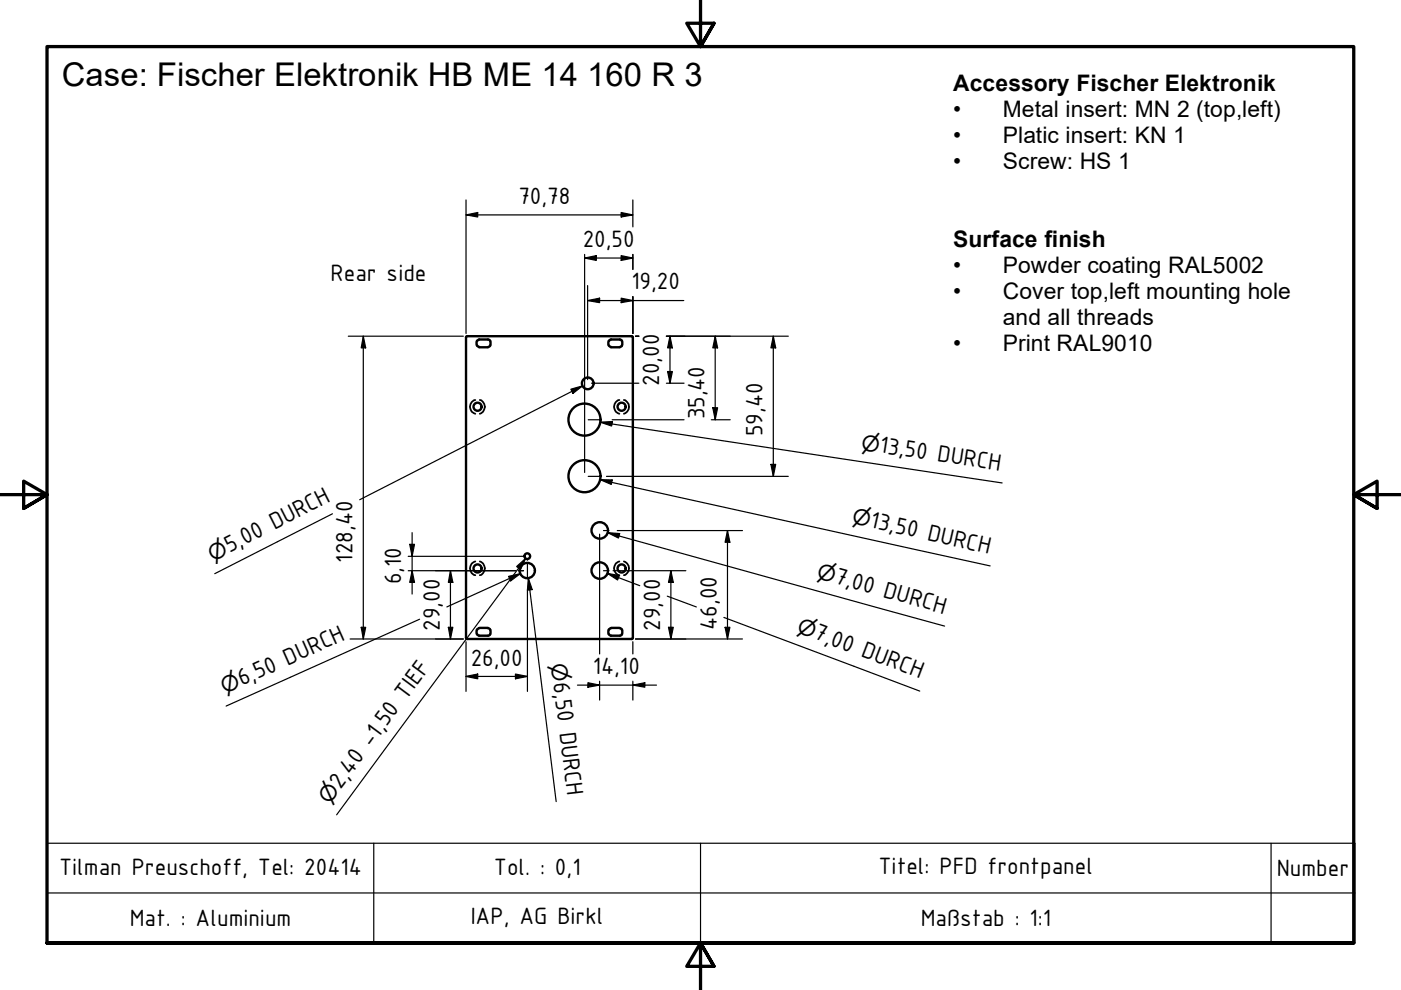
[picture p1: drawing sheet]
<svg xmlns="http://www.w3.org/2000/svg" width="297mm" height="210mm" viewBox="0 0 297 210" stroke-linecap="round" stroke-linejoin="round" font-family="sans-serif">
<!-- layer: Verdeckt (ISO) -->
<path d="M100.8 84.8a1.5 1.5 0 0 0-1.2 1.5 1.5 1.5 0 0 0 1.2 1.4M101.7 84.8a1.53 1.53 0 0 1 1.1 1.5 1.53 1.53 0 0 1-1.1 1.4M131.3 84.8a1.5 1.5 0 0 0-1.1 1.5 1.5 1.5 0 0 0 1.1 1.4M132.3 84.8a1.53 1.53 0 0 1 1.1 1.5 1.53 1.53 0 0 1-1.1 1.4M100.8 119a1.5 1.5 0 0 0-1.2 1.5 1.5 1.5 0 0 0 1.2 1.5M101.7 119a1.53 1.53 0 0 1 1.1 1.5 1.53 1.53 0 0 1-1.1 1.5M131.3 119a1.5 1.5 0 0 0-1.1 1.5 1.5 1.5 0 0 0 1.1 1.5M132.3 119a1.53 1.53 0 0 1 1.1 1.5 1.53 1.53 0 0 1-1.1 1.5" fill="none" stroke="#000" stroke-width=".38"/>
<!-- layer: Sichtbar (ISO) -->
<g fill="none" stroke="#000" stroke-width=".51">
<path d="M98.8 71.5v63.7M99 71.3l-.2 .2M99.1 71.3h34.9l.2 .2M101.1 72.3v1M101.2 73.3l.4 .3M101.2 72.3l.4-.3h1.9a.85 .85 0 0 1 .5 .8 .85 .85 0 0 1-.5 .8M101.6 73.6h1.8M129.1 72.3v1M129.1 73.3l.5 .3M129.5 72h1.9a.85 .85 0 0 1 .6 .8 .85 .85 0 0 1-.6 .8M129.5 73.6h1.9M129.6 72l-.5 .3"/>
<path d="M134.2 71.5v63.7M98.8 135.3l.2 .2M101.1 133.5v1M101.6 133.1h1.8M101.6 133.2l-.4 .3M103.5 133.2l.4 .3M103.9 133.5l.1 .7-.3 .5-2.1 .1-.4-.3M129.1 133.5v1M129.1 134.5l.5 .3M129.5 133.1h1.9M129.6 133.2l-.5 .3M131.4 133.2l.5 .3"/>
<path d="M131.9 133.5v.7l-.3 .5-2.1 .1M134.2 135.3l-.2 .2h-34.9"/>
<circle cx="101.3" cy="86.2" r=".86"/>
<circle cx="123.9" cy="89" r="3.4"/>
<circle cx="124.6" cy="81.3" r="1.24"/>
<circle cx="131.8" cy="86.2" r=".86"/>
<circle cx="111.8" cy="117.9" r=".6"/>
<circle cx="123.9" cy="101" r="3.4"/>
<circle cx="127.2" cy="112.5" r="1.75"/>
<circle cx="101.3" cy="120.5" r=".86"/>
<circle cx="111.8" cy="121" r="1.62"/>
<circle cx="127.2" cy="121" r="1.75"/>
<circle cx="131.8" cy="120.5" r=".86"/>
</g>
<!-- layer: Rahmen (ISO) -->
<path d="M148.5 -.1v10l-2.9-5h5.8l-2.9 5 2.9-5M0 104.9h10l-5-2.9v5.8l5-2.9-5 2.9M297 104.9h-10l5-2.9v5.8l-5-2.9 5 2.9M10 199.9v-190h277v190h-277h277M151.4 204.9l-2.9-5 2.9 5h-5.8l2.9-5v10" fill="none" stroke="#000" stroke-width=".7"/>
<g fill="none" stroke="#000" stroke-width=".25">
<path d="M98.8 45.6l2.5-.5v.9zM98.8 45.6h35.4M98.8 42.4v28.3M124 54.7l2.4-.5v1zM124 54.7h10.2M124 53.9v46.3M131.7 45.1l2.5 .5-2.5 .4zM131.7 54.2l2.5 .5-2.5 .5zM134.2 42.4v5.7M134.2 53.9v3.2M73.9 71.3h24.3M77 71.3l.5 2.5h-.9z"/>
<path d="M77 71.3v64.2M124.6 63.7l2.5-.5v1zM124.6 63.7h20.4M124.6 60.6v19.9M131.7 63.2l2.5 .5-2.5 .5zM134.2 62.9v7.8M134.7 71.3h.7M141.3 71.3h25.8M141.5 78.8h1.1l-.6 2.5zM142 71.3l.6 2.5h-1.1zM142 71.3v10M151.6 71.3l.5 2.5h-1z"/>
<path d="M151.6 71.3v17.7M164 71.3l.5 2.5h-1.1zM164 71.3v29.7M124.7 89h2.7M125.4 81.3h10M129.8 89h15.2M141.3 81.3h3.7M150.8 89h4M151.1 86.5h1l-.5 2.5zM163.4 98.5h1.1l-.5 2.5zM86.6 118h24M86.9 115.4h1l-.5 2.6z"/>
<path d="M87.4 112.9v13.1M110.6 118h.4M111.8 118.7v.1M111.8 119.6v3.1M124.7 101h2.8M127.1 113.3v25.4M128 112.5h1.1M128.6 101h38.5M130.9 112.5h26.5M154.2 112.5l.5 2.5h-1zM154.2 112.5v23M74.2 135.5h24"/>
<path d="M76.6 133h.9l-.5 2.5zM86.6 121h22.7M87.4 121l.5 2.5h-1zM95.1 133h.9l-.5 2.5zM95.5 121l.5 2.5h-.9zM95.5 121v14.5M98.8 136.1v10.5M109.9 121h1.1M111.8 125.1v21.5M128 121h1.1M130 121h15.4M134.2 136.1v2.6"/>
<path d="M134.7 135.5h22.7M141.7 133h1l-.5 2.5zM142.2 121l.5 2.5h-1zM142.2 121v14.5M153.7 133h1l-.5 2.5zM98.8 143.4l2.5-.5v1zM98.8 143.4h13M109.3 142.9l2.5 .5-2.5 .5zM122.4 145.3h16.8M124.7 144.8l2.4 .5-2.4 .4zM127.1 144.4v4M134.2 145.3l2.5-.5v.9z"/>
<path d="M134.2 144.4v4"/>
</g>
<g fill="#000">
<path d="M98.8 45.6l2.5-.5v.9z" fill-rule="evenodd"/>
<path d="M124 54.7l2.4-.5v1z" fill-rule="evenodd"/>
<path d="M131.7 45.1l2.5 .5-2.5 .4z" fill-rule="evenodd"/>
<path d="M131.7 54.2l2.5 .5-2.5 .5z" fill-rule="evenodd"/>
<path d="M77 71.3l.5 2.5h-.9z" fill-rule="evenodd"/>
<path d="M124.6 63.7l2.5-.5v1z" fill-rule="evenodd"/>
<path d="M131.7 63.2l2.5 .5-2.5 .5z" fill-rule="evenodd"/>
<path d="M141.5 78.8h1.1l-.6 2.5z" fill-rule="evenodd"/>
<path d="M142 71.3l.6 2.5h-1.1z" fill-rule="evenodd"/>
<path d="M151.6 71.3l.5 2.5h-1z" fill-rule="evenodd"/>
<path d="M164 71.3l.5 2.5h-1.1z" fill-rule="evenodd"/>
<path d="M151.1 86.5h1l-.5 2.5z" fill-rule="evenodd"/>
<path d="M163.4 98.5h1.1l-.5 2.5z" fill-rule="evenodd"/>
<path d="M86.9 115.4h1l-.5 2.6z" fill-rule="evenodd"/>
<path d="M154.2 112.5l.5 2.5h-1z" fill-rule="evenodd"/>
<path d="M76.6 133h.9l-.5 2.5z" fill-rule="evenodd"/>
<path d="M87.4 121l.5 2.5h-1z" fill-rule="evenodd"/>
<path d="M95.1 133h.9l-.5 2.5z" fill-rule="evenodd"/>
<path d="M95.5 121l.5 2.5h-.9z" fill-rule="evenodd"/>
<path d="M141.7 133h1l-.5 2.5z" fill-rule="evenodd"/>
<path d="M142.2 121l.5 2.5h-1z" fill-rule="evenodd"/>
<path d="M153.7 133h1l-.5 2.5z" fill-rule="evenodd"/>
<path d="M98.8 143.4l2.5-.5v1z" fill-rule="evenodd"/>
<path d="M109.3 142.9l2.5 .5-2.5 .5z" fill-rule="evenodd"/>
<path d="M124.7 144.8l2.4 .5-2.4 .4z" fill-rule="evenodd"/>
<path d="M134.2 145.3l2.5-.5v.9z" fill-rule="evenodd"/>
</g>
<!-- layer: Symbol (ISO) -->
<g fill="none" stroke="#000" stroke-width=".25">
<path d="M121 82.5l2.5-.7-2 1.6zM123.5 81.8l-47.2 24.2M127.3 89.5l2.6-.1-.2 .9zM127.3 89.5l85.2 12.9M70.5 108.9l-25 12.7M111.4 118.4l-40 54.4M127.3 101.7l2.5 .1-.2 .9zM127.3 101.7l82.6 18.3M128.8 112.9l2.6 .2-.3 1zM128.8 112.9l71.5 19.9M89 131.3l-41.1 18.4M107.8 122.2l2.5-.6-2 1.6z"/>
<path d="M109.5 120.1l1.9-1.7-1 2.3zM110.3 121.6l-15.6 7.1M112 122.6l.8 2.4-1 .1zM112 122.6l5.9 47.4M128.8 121.6l2.5 .4-.4 1zM128.8 121.6l6.8 2.6M141.5 126.4l6.1 2.3M153.5 130.9l41.5 15.6M10 178.8h277.3v21.1h-277.3zM79.2 178.8v21.1M148.5 178.8v21.1M269.5 178.8v21.1"/>
<path d="M10 189.3h277.3"/>
</g>
<g fill="#000">
<path d="M121 82.5l2.5-.7-2 1.6z" fill-rule="evenodd"/>
<path d="M127.3 89.5l2.6-.1-.2 .9z" fill-rule="evenodd"/>
<path d="M127.3 101.7l2.5 .1-.2 .9z" fill-rule="evenodd"/>
<path d="M128.8 112.9l2.6 .2-.3 1z" fill-rule="evenodd"/>
<path d="M107.8 122.2l2.5-.6-2 1.6z" fill-rule="evenodd"/>
<path d="M109.5 120.1l1.9-1.7-1 2.3z" fill-rule="evenodd"/>
<path d="M112 122.6l.8 2.4-1 .1z" fill-rule="evenodd"/>
<path d="M128.8 121.6l2.5 .4-.4 1z" fill-rule="evenodd"/>
</g>
<g font-size="6.9">
<text x="13.1" y="18.3">Case: Fischer Elektronik HB ME 14</text>
<text x="124.5" y="18.3">160 R 3</text>
</g>
<g font-size="5.4">
<text x="109.9" y="43.2">70,78</text>
<text x="123.6" y="52.4">20,50</text>
<text x="70.1" y="59.7">Rear side</text>
<text x="133.9" y="61.4">19,20</text>
<text x="139.8" y="81.8" transform="rotate(-90 139.8 81.8)">20,00</text>
<text x="149.4" y="88.9" transform="rotate(-90 149.4 88.9)">35,40</text>
<text x="161.7" y="92.5" transform="rotate(-90 161.7 92.5)">59,40</text>
<text x="186.3" y="95.9" transform="rotate(9 186.3 95.9)">13,50 DURCH</text>
<text x="184.3" y="111.8" transform="rotate(13 184.3 111.8)">13,50 DURCH</text>
<text x="48.6" y="117.3" transform="rotate(-27 48.6 117.3)">5,00 DURCH</text>
<text x="74.7" y="119.3" transform="rotate(-90 74.7 119.3)">128,40</text>
<text x="85.1" y="123.9" transform="rotate(-90 85.1 123.9)">6,10</text>
<text x="176.8" y="123.7" transform="rotate(16 176.8 123.7)">7,00 DURCH</text>
<text x="93.2" y="133.8" transform="rotate(-90 93.2 133.8)">29,00</text>
<text x="140" y="133.8" transform="rotate(-90 140 133.8)">29,00</text>
<text x="152" y="133.6" transform="rotate(-90 152 133.6)">46,00</text>
<text x="172.3" y="135.4" transform="rotate(21 172.3 135.4)">7,00 DURCH</text>
<text x="99.8" y="141.1">26,00</text>
<text x="125.7" y="142.9">14,10</text>
<text x="51.2" y="145.5" transform="rotate(-24 51.2 145.5)">6,50 DURCH</text>
<text x="117.3" y="144.8" transform="rotate(83 117.3 144.8)">6,50 DURCH</text>
<text x="72.2" y="167.5" transform="rotate(-54 72.2 167.5)">2,40 -1,50 TIEF</text>
<text x="12.5" y="185.5">Tilman Preuschoff, Tel: 20414</text>
<text x="104.7" y="185.5">Tol. : 0,1</text>
<text x="186.2" y="185.3">Titel: PFD frontpanel</text>
<text x="270.7" y="185.8">Number</text>
<text x="27.5" y="196.4">Mat. : Aluminium</text>
<text x="99.8" y="196">IAP, AG Birkl</text>
<text x="195.2" y="196.4">Maßstab : 1:1</text>
</g>
<g font-size="4.8">
<text x="202.1" y="19.3">Accessory Fischer Elektronik</text>
<text x="202.1" y="24.9">•</text>
<text x="212.6" y="24.9">Metal insert: MN 2 (top,left)</text>
<text x="202.1" y="30.4">•</text>
<text x="202.1" y="35.8">•</text>
<text x="212.6" y="30.4">Platic insert: KN 1</text>
<text x="212.6" y="35.8">Screw: HS 1</text>
<text x="202.1" y="52.4">Surface finish</text>
<text x="202.1" y="57.9">•</text>
<text x="212.6" y="57.9">Powder coating RAL5002</text>
<text x="202.1" y="63.4">•</text>
<text x="212.6" y="63.4">Cover top,left mounting hole</text>
<text x="212.6" y="68.9">and all threads</text>
<text x="202.1" y="74.4">•</text>
<text x="212.6" y="74.4">Print RAL9010</text>
</g>
<g font-size="4.6">
<text x="182.4" y="95.3" transform="rotate(9 182.4 95.3)">⌀</text>
<text x="180.5" y="111" transform="rotate(13 180.5 111)">⌀</text>
<text x="45.1" y="119.1" transform="rotate(-27 45.1 119.1)">⌀</text>
<text x="173" y="122.7" transform="rotate(16 173 122.7)">⌀</text>
<text x="168.7" y="134" transform="rotate(21 168.7 134)">⌀</text>
<text x="116.8" y="140.9" transform="rotate(83 116.8 140.9)">⌀</text>
<text x="47.7" y="147.2" transform="rotate(-24 47.7 147.2)">⌀</text>
<text x="69.8" y="170.6" transform="rotate(-54 69.8 170.6)">⌀</text>
</g>
</svg>
